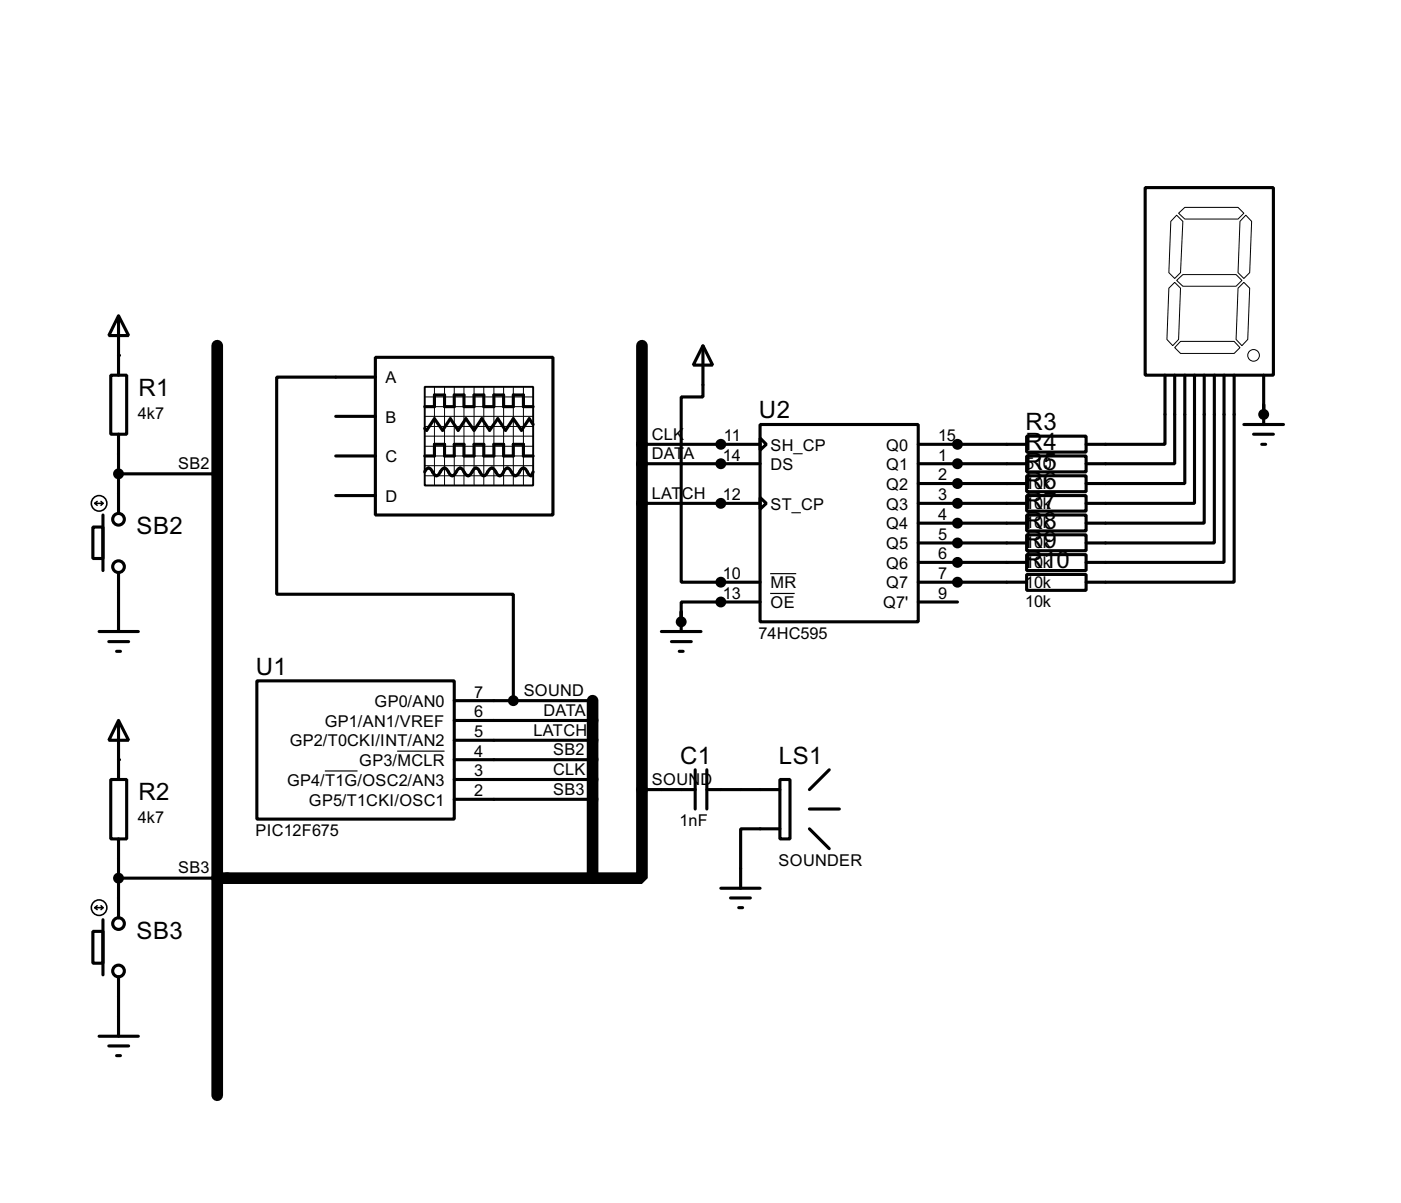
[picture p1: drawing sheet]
<svg xmlns="http://www.w3.org/2000/svg" width="180mm" height="155mm" viewBox="0 0 180 155" stroke-linecap="round" stroke-linejoin="round" font-family="sans-serif">
<path d="M28 44.5v96.5M82.6 44.5v68.6h-6.3M76.3 90.2v22.9M28 113.1h48.3" fill="none" stroke="#000" stroke-width="1.5"/>
<g fill="none" stroke="#000" stroke-width=".4">
<path d="M147.4 24.2h16.5v24.1h-16.5zM14.3 48.3h2v7.6h-2zM15.3 40.7l1.3 2.5h-2.6zM15.3 40.7v7.6M15.3 55.9v10.2M43.2 58.7h5.1M43.2 53.6h5.1M48.3 46h22.9v20.3h-22.9zM48.3 48.6h-12.7v27.9h30.5v13.7M54.7 58.7h1.2v-1.5h1.3v1.5h1.3v-1.5h1.2v1.5h1.3v-1.5h1.3v1.5h1.3v-1.5h1.2v1.5h1.3v-1.5h1.3v1.5h1.2M54.7 52.4h1.2v-1.5h1.3v1.5h1.3v-1.5h1.2v1.5h1.3v-1.5h1.3v1.5h1.3v-1.5h1.2v1.5h1.3v-1.5h1.3v1.5h1.2M68.6 54.7l-.5-.8-1 1.5-1-1.5-1 1.5-1-1.5-1.1 1.5-1-1.5-1 1.5-1-1.5-1 1.5-1-1.5-1 1.5-1.1-1.5-1 1.5-.2-.2"/>
<path d="M82.6 57.2h15.2M82.6 59.7h15.2M90.5 44.5l1.2 2.5h-2.5zM90.5 44.5v6.6h-2.8v23.9h10.1M97.8 54.7h20.4v25.4h-20.4zM97.8 56.4l.8 .8-.8 .8zM118.2 57.2h13.9M118.2 59.7h13.9M132.1 56.2h7.7v2h-7.7zM132.1 58.7h7.7v2.1h-7.7zM149.9 48.3v8.9h-10.1M151.2 48.3v11.4h-11.4"/>
<path d="M152.5 48.3v14h-12.7M153.7 48.3v16.5h-13.9M155 48.3v19.1h-15.2M156.3 48.3v21.6h-16.5M157.5 48.3v24.1h-17.7M158.8 48.3v26.7h-19M160.1 54.7h5.1M161.3 55.9h2.6M162.4 57.2h.5M162.6 48.3v6.4M12 67.9h1.3v4h-1.3zM13.3 66.3v7.2"/>
<path d="M15.3 73.7v7.6M15.3 61h12.7M43.2 63.8h5.1M54.7 60.8l.2-.4 .3-.1 .2 .1 .5 .7 .3 .2 .2-.2 .5-.7 .3-.1 .2 .1 .5 .7 .3 .2 .3-.2 .5-.7 .2-.1 .3 .1 .5 .7 .3 .2 .2-.2 .5-.7 .3-.1 .2 .1 .5 .7 .3 .2 .2-.2 .5-.7 .3-.1 .2 .1 .5 .7 .3 .2 .3-.2 .4-.7 .3-.1 .3 .1 .5 .7 .2 .2 .3-.2 .5-.7 .3-.1 .2 .1 .5 .7 .3 .2 .2-.5M82.6 64.8h15.2M87.7 78.8v2.5M97.8 64.1l.8 .7-.8 .8zM97.8 77.5h-10.1v2.6M118.2 62.3h13.9M118.2 64.8h13.9M118.2 67.4h13.9M118.2 69.9h13.9"/>
<path d="M118.2 72.4h13.9M118.2 75h13.9M118.2 77.5h5M132.1 61.3h7.7v2h-7.7zM132.1 63.8h7.7v2h-7.7zM132.1 66.3h7.7v2.1h-7.7zM132.1 68.9h7.7v2h-7.7zM132.1 71.4h7.7v2.1h-7.7zM132.1 74h7.7v2h-7.7zM12.8 81.3h5M14 82.6h2.6M15 83.9h.5"/>
<path d="M15.3 92.8l1.3 2.5h-2.6zM15.3 92.8v7.6M33.1 87.7h25.4v17.8h-25.4zM58.5 92.8h17.8M58.5 95.3h17.8M58.5 97.8h17.8M58.5 90.2h17.8M85.1 81.3h5.1M86.4 82.6h2.6M87.4 83.9h.5M89.5 99.1v5.1M91 99.1v5.1"/>
<path d="M106.7 99.1l-2.5 2.6M12 119.9h1.3v4.1h-1.3zM13.3 118.4v7.1M14.3 100.4h2v7.6h-2zM15.3 108v10.2M15.3 113.1h12.7M58.5 100.4h17.8M58.5 102.9h17.8M82.6 101.7h6.9M91 101.7h9.4M92.8 114.4h5M94 115.6h2.6"/>
<path d="M95.1 116.9h.5M100.4 100.4h1.3v7.6h-1.3zM100.4 106.7h-5.1v7.7M104.2 104.2h3.8M104.2 106.7l2.5 2.6M12.8 133.4h5M14 134.7h2.6M15 135.9h.5M15.3 125.8v7.6"/>
<circle cx="15.2" cy="73" r=".75"/>
<circle cx="15.2" cy="66.9" r=".75"/>
<circle cx="15.2" cy="118.9" r=".75"/>
<circle cx="15.2" cy="125" r=".75"/>
</g>
<g fill="#000">
<circle cx="15.3" cy="45.8" r=".2"/>
<circle cx="92.8" cy="59.7" r=".2"/>
<circle cx="92.8" cy="57.2" r=".2"/>
<circle cx="123.2" cy="57.2" r=".2"/>
<circle cx="123.2" cy="59.7" r=".2"/>
<circle cx="162.6" cy="53.4" r=".2"/>
<circle cx="92.8" cy="64.8" r=".2"/>
<circle cx="92.8" cy="75" r=".2"/>
<circle cx="92.8" cy="77.5" r=".2"/>
<circle cx="123.2" cy="62.3" r=".2"/>
<circle cx="123.2" cy="67.4" r=".2"/>
<circle cx="123.2" cy="72.4" r=".2"/>
<circle cx="123.2" cy="69.9" r=".2"/>
<circle cx="123.2" cy="75" r=".2"/>
<circle cx="123.2" cy="64.8" r=".2"/>
<circle cx="15.3" cy="97.8" r=".2"/>
</g>
<path d="M99.1 73.9h3.4M99.1 76.4h3.2M41.8 99.3h4.2M51.1 96.7h6.1" fill="none" stroke="#000" stroke-width=".15"/>
<g fill="none" stroke="#000" stroke-width=".2">
<path d="M12.2 64.8h1.1M12.2 64.8l.3 .3M12.5 64.6l-.3 .2M13 64.6l.3 .2M13.3 64.8l-.3 .3M12.2 116.9h1.1M12.2 116.9l.3 .2M12.5 116.6l-.3 .3M13 116.6l.3 .3M13.3 116.9l-.3 .2"/>
<circle cx="12.7" cy="64.8" r="1"/>
<circle cx="12.7" cy="116.9" r="1"/>
</g>
<g fill="#000" stroke="#000" stroke-width=".4">
<circle cx="92.7" cy="57.2" r=".5"/>
<circle cx="92.7" cy="59.7" r=".5"/>
<circle cx="123.2" cy="59.7" r=".5"/>
<circle cx="123.2" cy="57.2" r=".5"/>
<circle cx="162.6" cy="53.4" r=".5"/>
<circle cx="15.2" cy="61" r=".5"/>
<circle cx="92.7" cy="64.8" r=".5"/>
<circle cx="92.7" cy="75" r=".5"/>
<circle cx="92.7" cy="77.5" r=".5"/>
<circle cx="123.2" cy="75" r=".5"/>
<circle cx="123.2" cy="67.4" r=".5"/>
<circle cx="123.2" cy="62.3" r=".5"/>
<circle cx="123.2" cy="72.4" r=".5"/>
<circle cx="123.2" cy="69.9" r=".5"/>
<circle cx="123.2" cy="64.8" r=".5"/>
<circle cx="66" cy="90.2" r=".5"/>
<circle cx="87.6" cy="80.1" r=".5"/>
<circle cx="15.2" cy="113.1" r=".5"/>
</g>
<g fill="none" stroke="#000" stroke-width=".13">
<path d="M150.4 37.1l.8-.7 .7 .7-.2 6.6-.8 .8-.7-.8zM151.4 36.1l.8-.7h6.9l.7 .7-.7 .8h-6.9zM151.4 27.7l.8 .8-.3 6.6-.7 .8-.8-.8 .3-6.6zM151.7 27.5l.8-.8h6.8l.8 .8-.8 .7h-6.8zM159.3 37.1l.8-.7 .7 .7-.2 6.6-.8 .8-.7-.8zM160.3 27.7l.8 .8-.3 6.6-.7 .8-.8-.8 .3-6.6zM54.7 53.6h13.9M54.7 51.1h13.9M54.7 52.4h13.9M54.7 54.9h13.9M54.7 57.5h13.9M54.7 58.7h13.9"/>
<path d="M54.7 60h13.9M54.7 56.2h13.9M55.9 49.8v12.7M57.2 49.8v12.7M58.5 49.8v12.7M59.7 49.8v12.7M61 49.8v12.7M62.3 49.8v12.7M63.6 49.8v12.7M64.8 49.8v12.7M66.1 49.8v12.7M67.4 49.8v12.7"/>
<path d="M151.9 44h6.9l.8 .8-.8 .7h-6.9l-.7-.7zM54.7 61.3h13.9"/>
<circle cx="161.3" cy="45.8" r=".75"/>
</g>
<path d="M54.7 49.8h13.9v12.7h-13.9z" fill="none" stroke="#000" stroke-width=".25"/>
<g font-size="3.5">
<text x="17.8" y="51">R1</text>
<text x="97.7" y="53.9">U2</text>
<text x="132" y="55.4">R3</text>
<text x="132" y="57.9">R4</text>
<text x="132" y="60.5">R5</text>
<text x="132" y="63">R6</text>
<text x="132" y="65.5">R7</text>
<text x="17.6" y="68.8">SB2</text>
<text x="132" y="68.1">R8</text>
<text x="132" y="70.6">R9</text>
<text x="132" y="73.2">R10</text>
<text x="32.9" y="86.9">U1</text>
<text x="87.5" y="98.3">C1</text>
<text x="100.2" y="98.3">LS1</text>
<text x="17.8" y="103.1">R2</text>
<text x="17.6" y="120.9">SB3</text>
</g>
<g font-size="2.4">
<text x="17.8" y="53.9">4k7</text>
<text x="49.6" y="49.4">A</text>
<text x="49.6" y="54.4">B</text>
<text x="49.6" y="59.5">C</text>
<text x="83.9" y="56.6">CLK</text>
<text x="83.9" y="59.1">DAT</text>
<text x="87.9" y="59.1">A</text>
<text x="93" y="59.3">14</text>
<text x="93.2" y="56.8">11</text>
<text x="99.1" y="58">SH_CP</text>
<text x="114" y="58">Q0</text>
<text x="120.7" y="56.8">15</text>
<text x="120.7" y="59.3">1</text>
<text x="22.9" y="60.4">SB2</text>
<text x="49.6" y="64.6">D</text>
<text x="83.9" y="64.2">LAT</text>
<text x="87.7" y="64.2">CH</text>
<text x="93" y="64.4">12</text>
<text x="99.1" y="65.6">ST_CP</text>
<text x="99.1" y="60.5">DS</text>
<text x="114" y="60.5">Q1</text>
<text x="114" y="63.1">Q2</text>
<text x="114" y="65.6">Q3</text>
<text x="120.7" y="61.9">2</text>
<text x="120.7" y="64.4">3</text>
<text x="131.9" y="60.4">510</text>
<text x="131.9" y="63">10k</text>
<text x="131.9" y="65.5">10k</text>
<text x="114" y="68.2">Q4</text>
<text x="114" y="70.7">Q5</text>
<text x="120.7" y="67">4</text>
<text x="120.7" y="69.5">5</text>
<text x="131.9" y="68">10k</text>
<text x="131.9" y="70.6">10k</text>
<text x="93" y="74.6">10</text>
<text x="93" y="77.1">13</text>
<text x="99.1" y="75.8">MR</text>
<text x="114" y="73.2">Q6</text>
<text x="114" y="75.8">Q7</text>
<text x="120.7" y="72">6</text>
<text x="120.7" y="74.6">7</text>
<text x="120.7" y="77.1">9</text>
<text x="131.9" y="73.1">10k</text>
<text x="131.9" y="75.7">10k</text>
<text x="97.6" y="82.3">74HC595</text>
<text x="99.1" y="78.3">OE</text>
<text x="113.6" y="78.3">Q7'</text>
<text x="131.9" y="78.2">10k</text>
<text x="61" y="89.8">7</text>
<text x="67.4" y="89.6">SOUND</text>
<text x="41.8" y="93.6">GP1/AN1/VREF</text>
<text x="48.2" y="91">GP0/AN0</text>
<text x="61" y="92.4">6</text>
<text x="61" y="94.9">5</text>
<text x="68.6" y="94.7">LATCH</text>
<text x="69.9" y="92.2">DATA</text>
<text x="36.9" y="101.2">GP4/T1G/OSC2/AN3</text>
<text x="37.3" y="96.1">GP2/T0CKI/INT/AN2</text>
<text x="46.2" y="98.6">GP3/MCLR</text>
<text x="61" y="100">3</text>
<text x="61" y="97.4">4</text>
<text x="71.2" y="97.2">SB2</text>
<text x="71.2" y="99.8">CLK</text>
<text x="83.9" y="101.1">SOUN</text>
<text x="90.1" y="101.1">D</text>
<text x="17.8" y="106">4k7</text>
<text x="32.9" y="107.7">PIC12F675</text>
<text x="39.7" y="103.7">GP5/T1CKI/OSC1</text>
<text x="61" y="102.5">2</text>
<text x="71.2" y="102.3">SB3</text>
<text x="87.5" y="106.4">1nF</text>
<text x="22.9" y="112.5">SB3</text>
<text x="100.2" y="111.5">SOUNDER</text>
</g>
</svg>
